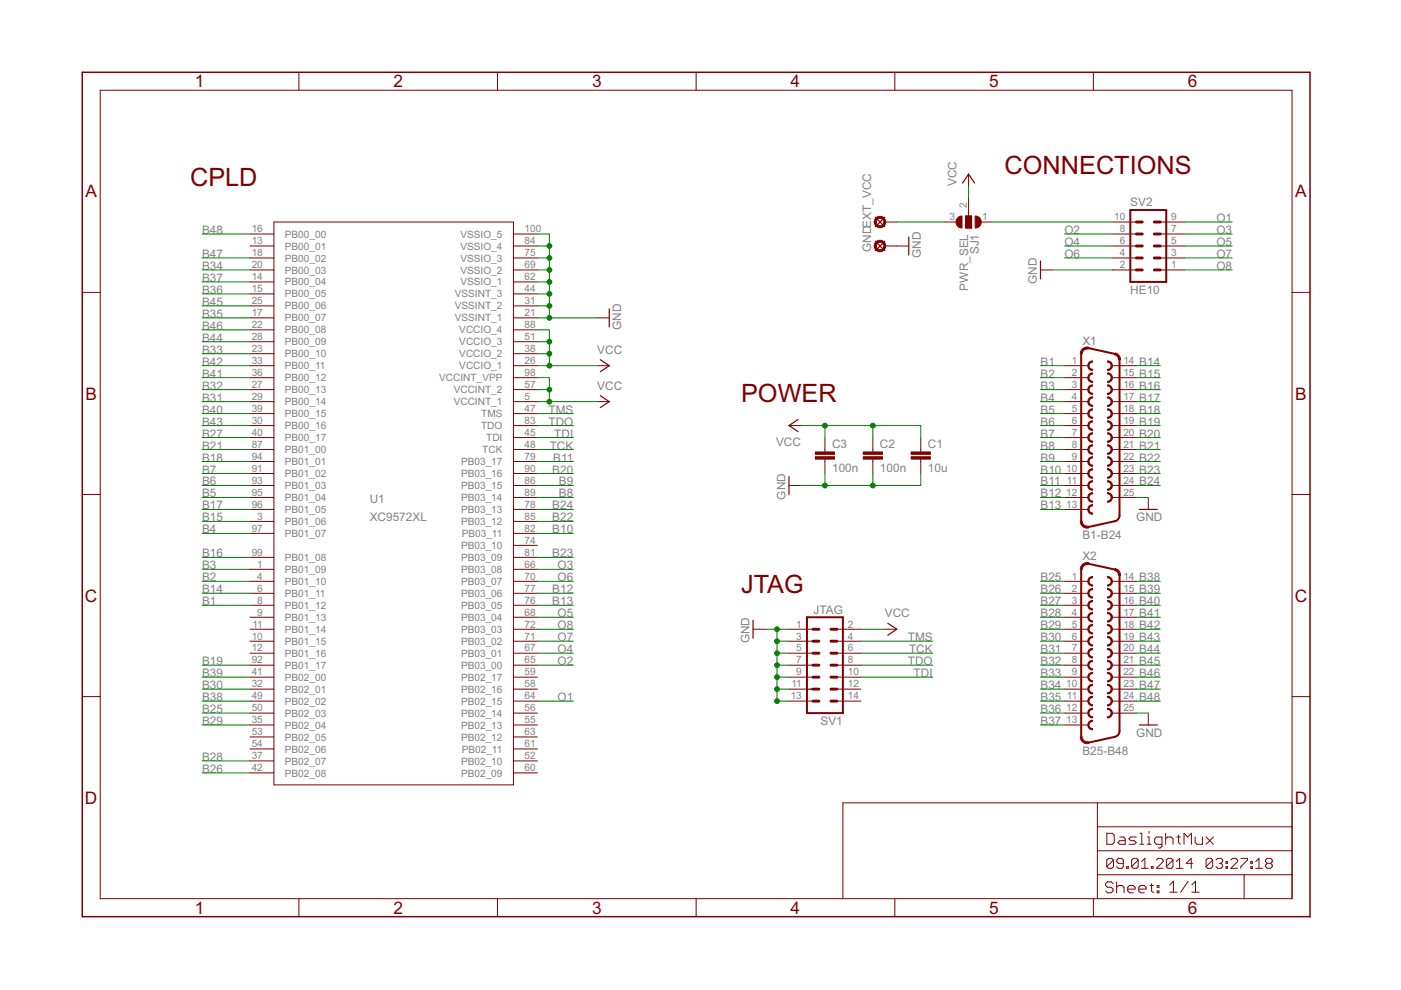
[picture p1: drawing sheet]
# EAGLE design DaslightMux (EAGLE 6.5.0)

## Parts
C1  10u  C-EUC1206  [C1206]
C2  100n  C-EUC0603  [C0603]
C3  100n  C-EUC0603  [C0603]
EXT_VCC  LSP10  [LSP10]
GND  LSP10  [LSP10]
LSP9  LSP10  [LSP10]
LSP10  LSP10  [LSP10]
LSP11  LSP10  [LSP10]
LSP12  LSP10  [LSP10]
LSP13  LSP10  [LSP10]
SJ1  PWR_SEL  SJ2W  [SJ_2]
SV1  JTAG  MA03-2  [MA03-2]
SV2  HE10  ML10L  [ML10L]
U1  XC9572XL  XC9572XL_TQ100  [TQ100]
X1  B1-B24  F25HP  [F25HP]
X2  B25-B48  F25HP  [F25HP]

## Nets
B1: U1.8(PB01_12) X1.1
B2: U1.4(PB01_10) X1.2
B3: U1.1(PB01_09) X1.3
B4: U1.97(PB01_07) X1.4
B5: U1.95(PB01_04) X1.5
B6: U1.93(PB01_03) X1.6
B7: U1.91(PB01_02) X1.7
B8: U1.89(PB03_14) X1.8
B9: U1.86(PB03_15) X1.9
B10: U1.82(PB03_11) X1.10
B11: U1.79(PB03_17) X1.11
B12: U1.77(PB03_06) X1.12
B13: U1.76(PB03_05) X1.13
B14: U1.6(PB01_11) X1.14
B15: U1.3(PB01_06) X1.15
B16: U1.99(PB01_08) X1.16
B17: U1.96(PB01_05) X1.17
B18: U1.94(PB01_01) X1.18
B19: U1.92(PB01_17) X1.19
B20: U1.90(PB03_16) X1.20
B21: U1.87(PB01_00) X1.21
B22: U1.85(PB03_12) X1.22
B23: U1.81(PB03_09) X1.23
B24: U1.78(PB03_13) X1.24
B25: U1.50(PB02_03) X2.1
B26: U1.42(PB02_08) X2.2
B27: U1.40(PB00_17) X2.3
B28: U1.37(PB02_07) X2.4
B29: U1.35(PB02_04) X2.5
B30: U1.32(PB02_01) X2.6
B31: U1.29(PB00_14) X2.7
B32: U1.27(PB00_13) X2.8
B33: U1.23(PB00_10) X2.9
B34: U1.20(PB00_03) X2.10
B35: U1.17(PB00_07) X2.11
B36: U1.15(PB00_05) X2.12
B37: U1.14(PB00_04) X2.13
B38: U1.49(PB02_02) X2.14
B39: U1.41(PB02_00) X2.15
B40: U1.39(PB00_15) X2.16
B41: U1.36(PB00_12) X2.17
B42: U1.33(PB00_11) X2.18
B43: U1.30(PB00_16) X2.19
B44: U1.28(PB00_09) X2.20
B45: U1.25(PB00_06) X2.21
B46: U1.22(PB00_08) X2.22
B47: U1.18(PB00_02) X2.23
B48: U1.16(PB00_00) X2.24
GND: C1.2 C2.2 C3.2 GND.MP SV1.1 SV2.2 U1.21(VSSINT_1) U1.31(VSSINT_2) U1.44(VSSINT_3) U1.62(VSSIO_1) U1.69(VSSIO_2) U1.75(VSSIO_3) U1.84(VSSIO_4) U1.100(VSSIO_5) X1.25 X2.25
N$1: SJ1.1 SV2.10
N$2: EXT_VCC.MP SJ1.3
N$11: LSP9.MP U1.9(PB01_13)
N$12: LSP10.MP U1.10(PB01_15)
N$13: LSP11.MP U1.11(PB01_14)
N$14: LSP12.MP U1.12(PB01_16)
N$15: LSP13.MP U1.13(PB00_01)
O1: SV2.9 U1.64(PB02_15)
O2: SV2.8 U1.65(PB03_00)
O3: SV2.7 U1.66(PB03_08)
O4: SV2.6 U1.67(PB03_01)
O5: SV2.5 U1.68(PB03_04)
O6: SV2.4 U1.70(PB03_07)
O7: SV2.3 U1.71(PB03_02)
O8: SV2.1 U1.72(PB03_03)
TCK: SV1.6 U1.48(TCK)
TDI: SV1.5 U1.45(TDI)
TDO: SV1.3 U1.83(TDO)
TMS: SV1.4 U1.47(TMS)
VCC: C1.1 C2.1 C3.1 SJ1.2 SV1.2 U1.5(VCCINT_1) U1.26(VCCIO_1) U1.38(VCCIO_2) U1.51(VCCIO_3) U1.57(VCCINT_2) U1.88(VCCIO_4) U1.98(VCCINT_VPP)
Unconnected: U1.52(PB02_10) U1.53(PB02_05) U1.54(PB02_06) U1.55(PB02_13) U1.56(PB02_14) U1.58(PB02_16) U1.59(PB02_17) U1.60(PB02_09) U1.61(PB02_11) U1.63(PB02_12) U1.74(PB03_10)

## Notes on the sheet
- CONNECTIONS
- CPLD
- POWER
- JTAG
